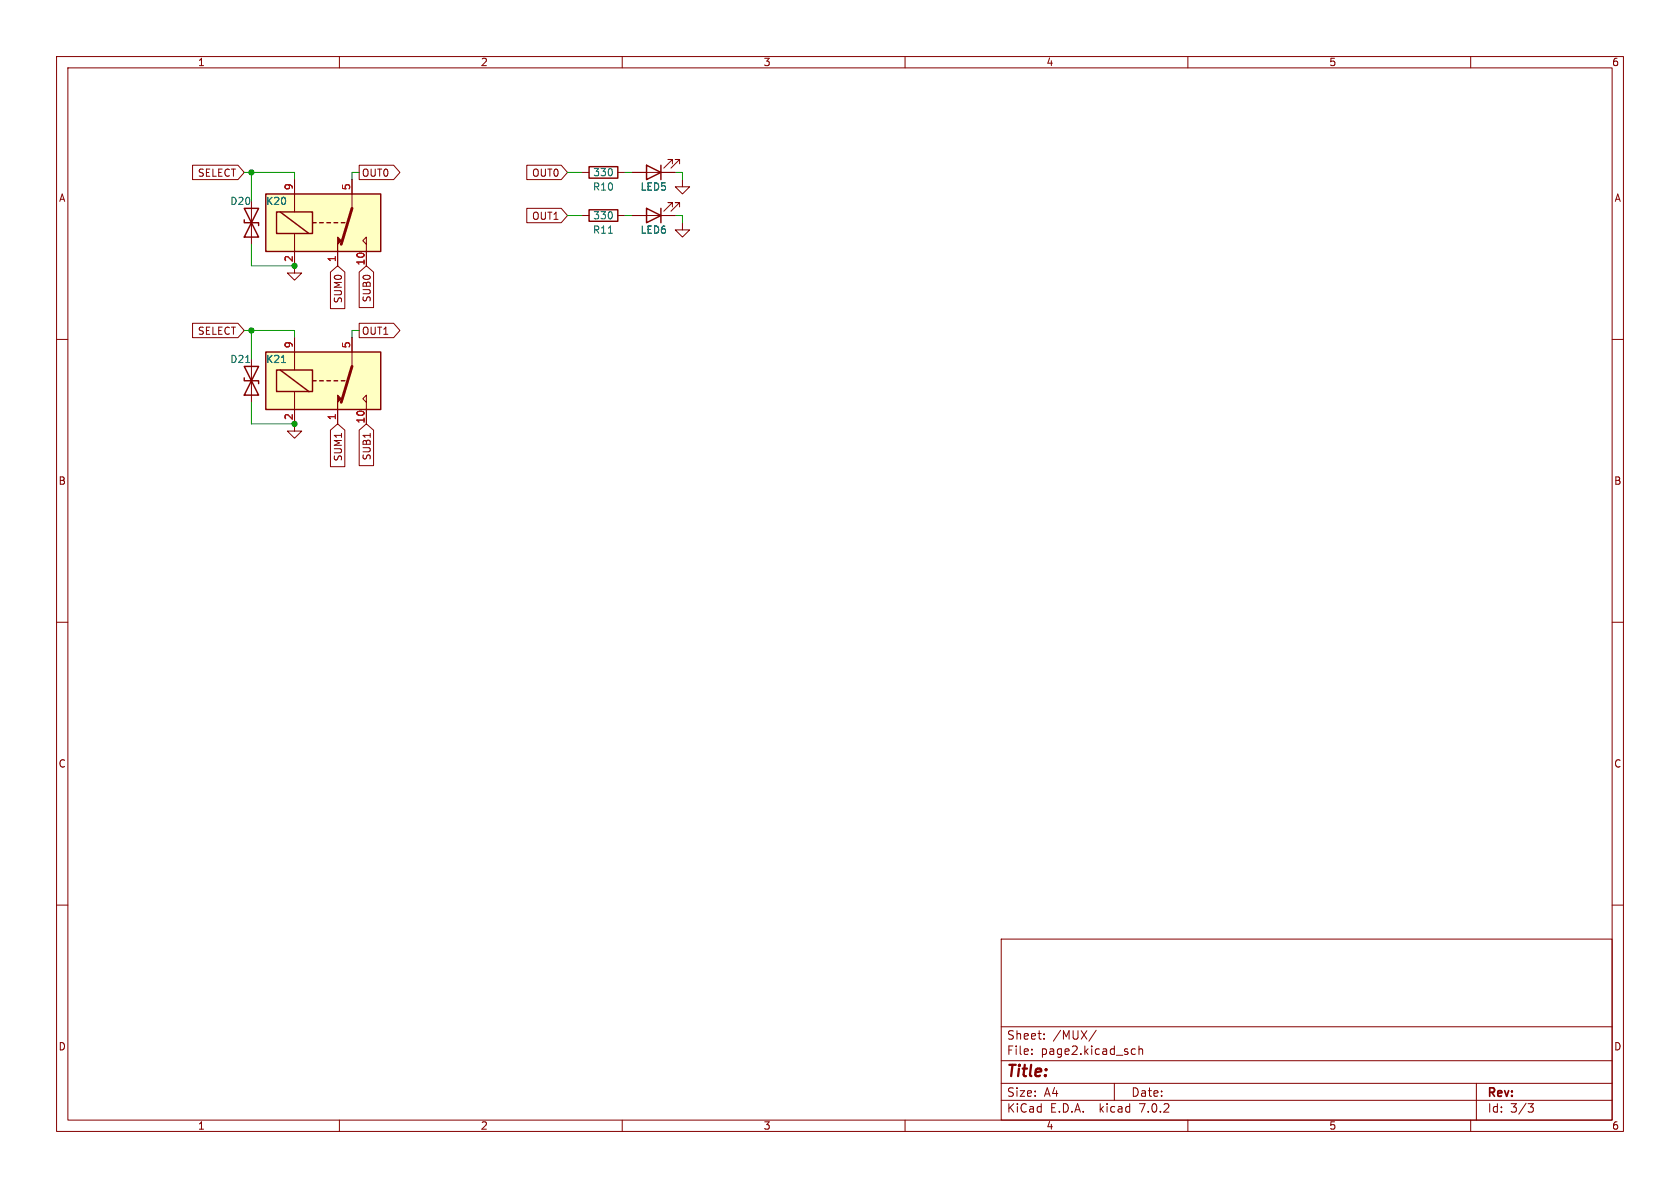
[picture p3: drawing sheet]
<svg xmlns="http://www.w3.org/2000/svg" width="297mm" height="210mm" viewBox="0 0 297 210" stroke-linecap="round" stroke-linejoin="round" font-family="sans-serif">
<g fill="none" stroke="#840000" stroke-width=".18">
<path d="M10 10h277v190h-277zM12 12h273v186h-273zM60 10v2M110 10v2M160 10v2M210 10v2M260 10v2M34 29.2h8.1l1.1 1.3-1.1 1.3h-8.1zM44.4 35.6v7.6M52.1 31.8v5.7M62.2 31.8v5M63.5 29.2h6.1l1.1 1.3-1.1 1.3h-6.1z"/>
<path d="M93.1 36.8h6.1l1.1 1.3-1.1 1.3h-6.1zM93.1 29.2h6.1l1.1 1.3-1.1 1.3h-6.1zM102.9 30.5h1.2M102.9 38.1h1.2M109.2 30.5h1.3M109.2 38.1h1.3M111.8 30.5h7.6M111.8 38.1h7.6M118.9 36.6v-.8h-.8h.8l-1.6 1.5M118.9 29v-.8h-.8h.8l-1.6 1.5M120.1 36.6v-.8h-.7h.7l-1.5 1.5M120.1 29v-.8h-.7h.7l-1.5 1.5"/>
<path d="M120.6 31.8v1.2h1.3l-1.3 1.3-1.2-1.3h1.2M120.6 39.4v1.2h1.3l-1.3 1.3-1.2-1.3h1.2M10 60h2M34 57.1h8.1l1.1 1.3-1.1 1.3h-8.1zM52.1 41.3v7h1.2l-1.2 1.2-1.3-1.2h1.3M52.1 59.7v5.7M58.4 48.1l1.3-1.1 1.3 1.1v6.5h-2.6zM59.7 44.5v2.5M62.2 59.7v5.1M63.5 48.1l1.3-1.1 1.2 1.1v6.3h-2.5zM63.5 57.1h6.1l1.1 1.3-1.1 1.3h-6.1zM64.8 43.2l-.7-.7 .7-.6v5.1"/>
<path d="M285 60h2M44.4 63.5v7.6M52.1 69.2v7h1.2l-1.2 1.3-1.3-1.3h1.3M58.4 76l1.3-1.1 1.3 1.1v6.5h-2.6zM59.7 72.4v2.5M63.5 76l1.3-1.1 1.2 1.1v6.3h-2.5zM64.8 71.1l-.7-.6 .7-.6v5M65.4 76.6v.7M10 110h2M285 110h2M10 160h2M285 160h2"/>
<path d="M177 166h108v32h-108zM60 198v2M110 198v2M160 198v2M177 194.5h108M177 191.5h108M177 187.5h108M177 181.5h108M182.4 186.3v.1M182.4 185.5v.1M184.6 183.6v.1M184.6 182.8v.1"/>
<path d="M193.8 182.1l-1.3 2M197 191.5v3M200.1 186.3h.6M200.1 185.5h.6M201.4 185.5l.2-.1 .3 .1 .1 .9M201.4 184.9v1.5M210 198v2M260 198v2M261 191.5v6.5M270.1 195.1h1l-.5 .6 .4 .1 .1 .5-.3 .3h-.4"/>
</g>
<g fill="none" stroke="#840000" stroke-width=".25">
<path d="M43.2 38.9v.5h2.5v.5M43.2 36.8h2.5l-2.5 5.1h2.5zM47 34.3h20.3v10.2h-20.3zM48.9 37.5h6.3v3.8h-6.3zM49.5 37.5l5.1 3.8M55.2 39.4h.7M56.5 39.4h.6M57.8 39.4h.6M59.1 39.4h.6M60.3 39.4h.7M104.1 29.5h5.1v2h-5.1zM104.1 37.1h5.1v2h-5.1z"/>
<path d="M114.3 36.8l2.5 1.3-2.5 1.3zM114.3 29.2l2.5 1.3-2.5 1.3zM116.8 29.2v2.6M116.8 36.8v2.6M43.2 66.8v.5h2.5v.5M43.2 64.8h2.5l-2.5 5.1h2.5zM47 62.2h20.3v10.2h-20.3zM48.9 65.4h6.3v3.8h-6.3zM49.5 65.4l5.1 3.8M55.2 67.3h.7M56.5 67.3h.6M57.8 67.3h.6"/>
<path d="M59.1 67.3h.6M60.3 67.3h.7"/>
</g>
<g fill="#ffffc2" stroke="#ffffc2" stroke-width=".18">
<path d="M47 62.2h20.3v10.2h-20.3z"/>
<path d="M47 34.3h20.3v10.2h-20.3z"/>
</g>
<path d="M62.2 36.8l-1.9 6.4M62.2 64.8l-1.9 6.3" fill="none" stroke="#840000" stroke-width=".51"/>
<g fill="#840000" stroke="#840000" stroke-width=".18">
<path d="M59.7 69.9l.6 .6-.6 .6v1.3z"/>
<path d="M59.7 41.9l.6 .6-.6 .7v1.3z"/>
</g>
<path d="M49.8 64.1h.7" fill="none" stroke="#006464" stroke-width=".18"/>
<g fill="none" stroke="#009600" stroke-width=".18">
<path d="M43.2 30.5h8.9v1.3M44.4 30.5v5.1M63.5 30.5h-1.3v1.3M100.3 30.5h2.6M100.3 38.1h2.6M110.5 30.5h1.3M110.5 38.1h1.3M119.4 30.5h1.2v1.3M119.4 38.1h1.2v1.3M43.2 58.4h8.9v1.3M44.4 43.2v3.8h7.7M44.4 58.4v5.1"/>
<path d="M63.5 58.4h-1.3v1.3M44.4 71.1v3.8h7.7"/>
</g>
<g fill="#009600" stroke="#009600" stroke-width=".18">
<circle cx="44.4" cy="58.4" r=".46"/>
<circle cx="44.4" cy="30.5" r=".46"/>
<circle cx="52.1" cy="74.9" r=".46"/>
<circle cx="52.1" cy="47" r=".46"/>
</g>
<text font-size="2.8" fill="#840000" x="178" y="190.8">Title:</text>
<g font-size="2.1" fill="#840000">
<text x="178" y="183.9">Sheet:</text>
<text x="186.2" y="183.9">/MUX/</text>
<text x="178" y="186.6">File:</text>
<text x="184" y="186.6">page2.kicad_sch</text>
<text x="178" y="196.8">KiCad</text>
<text x="178" y="194">Size:</text>
<text x="184.6" y="194">A4</text>
<text x="185.7" y="196.8">E.D.A.</text>
<text x="194.4" y="196.8">kicad</text>
<text x="200" y="194">Date:</text>
<text x="201.5" y="196.8">7.0.2</text>
<text x="263" y="194.2">Rev:</text>
<text x="263" y="196.8">Id:</text>
<text x="267" y="196.8">3/3</text>
</g>
<g font-size="1.8" fill="#840000">
<text x="35" y="11.8">1</text>
<text x="85" y="11.8">2</text>
<text x="135" y="11.8">3</text>
<text x="185" y="11.8">4</text>
<text x="235" y="11.8">5</text>
<text x="285" y="11.8">6</text>
<text x="10.4" y="35.8">A</text>
<text x="34.9" y="31.4">SELECT</text>
<text x="64" y="31.4">OUT0</text>
<text x="93.9" y="31.4">OUT0</text>
<text x="285.4" y="35.8">A</text>
<text x="93.9" y="39">OUT1</text>
<text x="60.6" y="53.7" transform="rotate(-90 60.6 53.7)">SUM0</text>
<text x="65.7" y="53.6" transform="rotate(-90 65.7 53.6)">SUB0</text>
<text x="34.9" y="59.3">SELECT</text>
<text x="64" y="59.3">OUT1</text>
<text x="60.6" y="81.7" transform="rotate(-90 60.6 81.7)">SUM1</text>
<text x="65.7" y="81.5" transform="rotate(-90 65.7 81.5)">SUB1</text>
<text x="10.3" y="85.8">B</text>
<text x="285.3" y="85.8">B</text>
<text x="10.3" y="135.8">C</text>
<text x="285.3" y="135.8">C</text>
<text x="10.3" y="185.8">D</text>
<text x="285.3" y="185.8">D</text>
<text x="35" y="199.8">1</text>
<text x="85" y="199.8">2</text>
<text x="135" y="199.8">3</text>
<text x="185" y="199.8">4</text>
<text x="235" y="199.8">5</text>
<text x="285" y="199.8">6</text>
</g>
<g font-size="1.8" fill="#a90000">
<text x="51.8" y="33.7" transform="rotate(-90 51.8 33.7)">9</text>
<text x="62" y="33.7" transform="rotate(-90 62 33.7)">5</text>
<text x="51.8" y="46.4" transform="rotate(-90 51.8 46.4)">2</text>
<text x="59.4" y="46.4" transform="rotate(-90 59.4 46.4)">1</text>
<text x="64.5" y="47" transform="rotate(-90 64.5 47)">10</text>
<text x="51.8" y="61.6" transform="rotate(-90 51.8 61.6)">9</text>
<text x="62" y="61.6" transform="rotate(-90 62 61.6)">5</text>
<text x="51.8" y="74.3" transform="rotate(-90 51.8 74.3)">2</text>
<text x="59.4" y="74.3" transform="rotate(-90 59.4 74.3)">1</text>
<text x="64.5" y="74.9" transform="rotate(-90 64.5 74.9)">10</text>
</g>
<g font-size="1.8" fill="#006464">
<text x="104.8" y="33.8">R10</text>
<text x="104.8" y="31.3">330</text>
<text x="113.2" y="33.8">LED5</text>
<text x="40.6" y="36.4">D20</text>
<text x="47" y="36.4">K20</text>
<text x="104.8" y="41.5">R11</text>
<text x="104.8" y="38.9">330</text>
<text x="113.2" y="41.5">LED6</text>
<text x="40.6" y="64.3">D21</text>
<text x="47" y="64.3">K21</text>
</g>
</svg>
